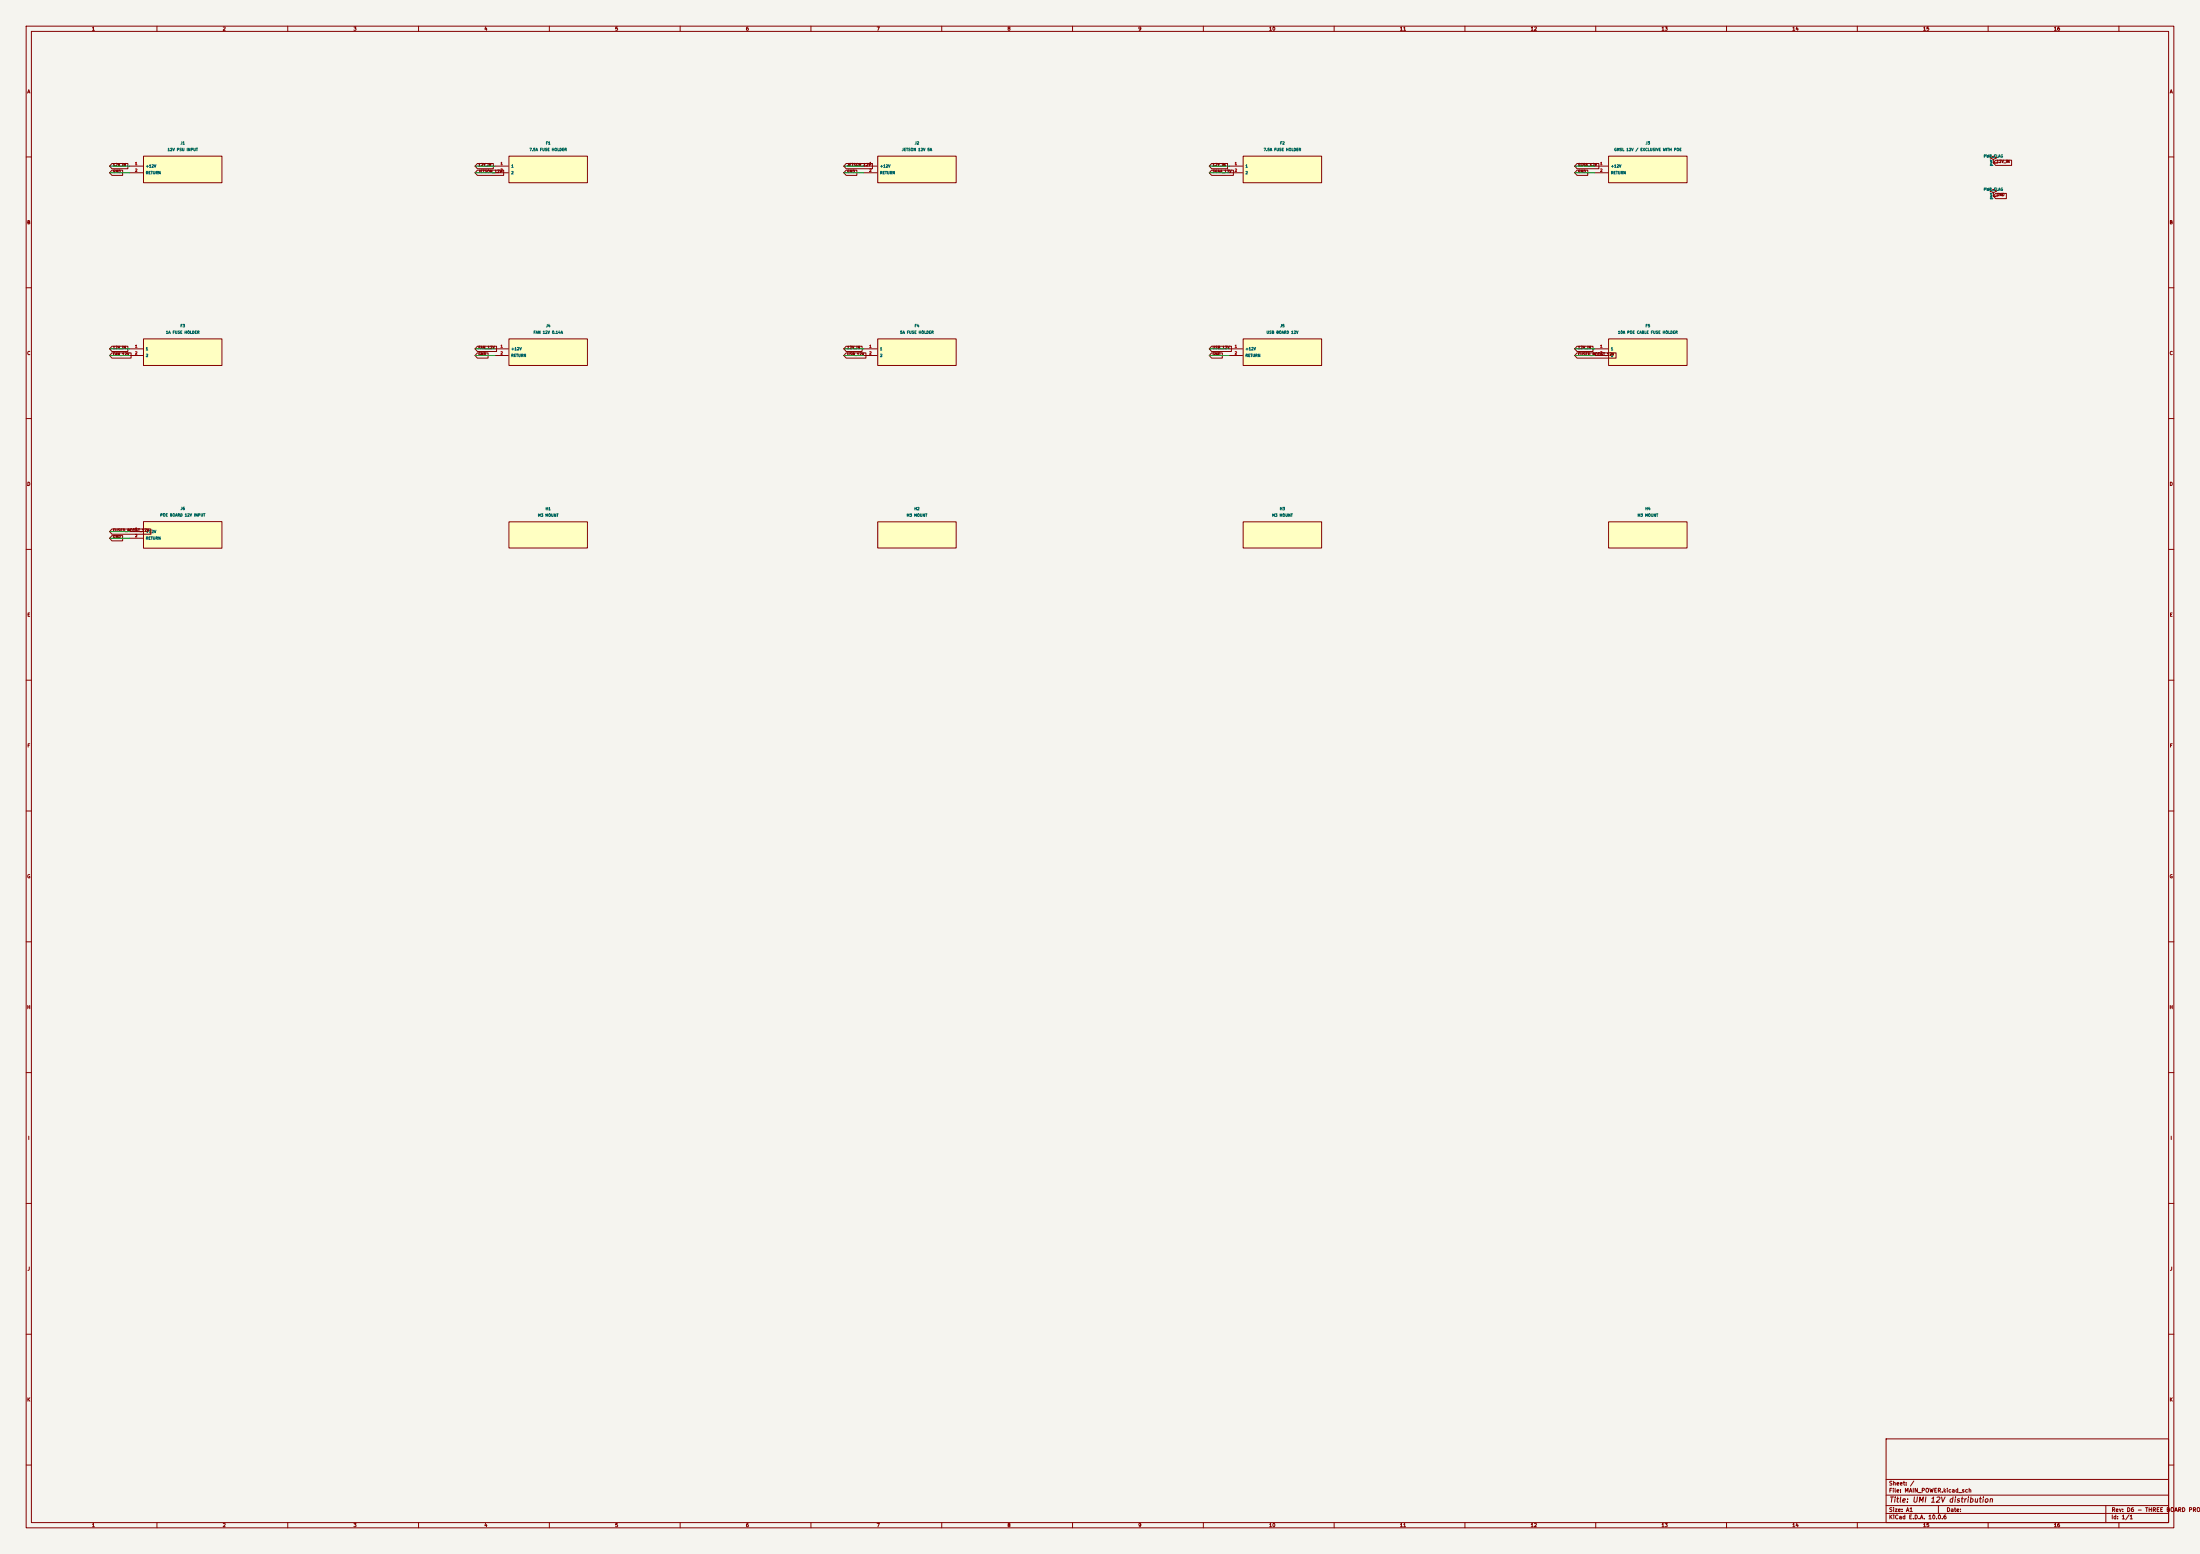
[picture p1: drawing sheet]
(kicad_sch (version 20250114) (generator "eeschema") (paper "A1") (title_block (title "UMI 12V distribution") (rev "D6 - THREE BOARD PROTOTYPE")) (lib_symbols (symbol "UMI:P_J1" (pin_names (offset 1)) (in_bom yes) (on_board yes) (property "Reference" "J1" (at 0 10.08 0) (effects (font (size 1 1)))) (property "Value" "12V PSU INPUT" (at 0 7.58 0) (effects (font (size 1 1)))) (symbol "P_J1_0_1" (rectangle (start -15 5.08) (end 15 -5.08) (stroke (width .254) (type default)) (fill (type background)))) (symbol "P_J1_1_1" (pin passive line (at -20.32 1.27 0) (length 5.08) (name "+12V" (effects (font (size 1 1)))) (number "1" (effects (font (size 1 1))))) (pin passive line (at -20.32 -1.27 0) (length 5.08) (name "RETURN" (effects (font (size 1 1)))) (number "2" (effects (font (size 1 1))))))) (symbol "UMI:P_F1" (pin_names (offset 1)) (in_bom yes) (on_board yes) (property "Reference" "F1" (at 0 10.08 0) (effects (font (size 1 1)))) (property "Value" "7.5A FUSE HOLDER" (at 0 7.58 0) (effects (font (size 1 1)))) (symbol "P_F1_0_1" (rectangle (start -15 5.08) (end 15 -5.08) (stroke (width .254) (type default)) (fill (type background)))) (symbol "P_F1_1_1" (pin passive line (at -20.32 1.27 0) (length 5.08) (name "1" (effects (font (size 1 1)))) (number "1" (effects (font (size 1 1))))) (pin passive line (at -20.32 -1.27 0) (length 5.08) (name "2" (effects (font (size 1 1)))) (number "2" (effects (font (size 1 1))))))) (symbol "UMI:P_J2" (pin_names (offset 1)) (in_bom yes) (on_board yes) (property "Reference" "J2" (at 0 10.08 0) (effects (font (size 1 1)))) (property "Value" "JETSON 12V 5A" (at 0 7.58 0) (effects (font (size 1 1)))) (symbol "P_J2_0_1" (rectangle (start -15 5.08) (end 15 -5.08) (stroke (width .254) (type default)) (fill (type background)))) (symbol "P_J2_1_1" (pin passive line (at -20.32 1.27 0) (length 5.08) (name "+12V" (effects (font (size 1 1)))) (number "1" (effects (font (size 1 1))))) (pin passive line (at -20.32 -1.27 0) (length 5.08) (name "RETURN" (effects (font (size 1 1)))) (number "2" (effects (font (size 1 1))))))) (symbol "UMI:P_F2" (pin_names (offset 1)) (in_bom yes) (on_board yes) (property "Reference" "F2" (at 0 10.08 0) (effects (font (size 1 1)))) (property "Value" "7.5A FUSE HOLDER" (at 0 7.58 0) (effects (font (size 1 1)))) (symbol "P_F2_0_1" (rectangle (start -15 5.08) (end 15 -5.08) (stroke (width .254) (type default)) (fill (type background)))) (symbol "P_F2_1_1" (pin passive line (at -20.32 1.27 0) (length 5.08) (name "1" (effects (font (size 1 1)))) (number "1" (effects (font (size 1 1))))) (pin passive line (at -20.32 -1.27 0) (length 5.08) (name "2" (effects (font (size 1 1)))) (number "2" (effects (font (size 1 1))))))) (symbol "UMI:P_J3" (pin_names (offset 1)) (in_bom yes) (on_board yes) (property "Reference" "J3" (at 0 10.08 0) (effects (font (size 1 1)))) (property "Value" "GMSL 12V / EXCLUSIVE WITH POE" (at 0 7.58 0) (effects (font (size 1 1)))) (symbol "P_J3_0_1" (rectangle (start -15 5.08) (end 15 -5.08) (stroke (width .254) (type default)) (fill (type background)))) (symbol "P_J3_1_1" (pin passive line (at -20.32 1.27 0) (length 5.08) (name "+12V" (effects (font (size 1 1)))) (number "1" (effects (font (size 1 1))))) (pin passive line (at -20.32 -1.27 0) (length 5.08) (name "RETURN" (effects (font (size 1 1)))) (number "2" (effects (font (size 1 1))))))) (symbol "UMI:P_F3" (pin_names (offset 1)) (in_bom yes) (on_board yes) (property "Reference" "F3" (at 0 10.08 0) (effects (font (size 1 1)))) (property "Value" "1A FUSE HOLDER" (at 0 7.58 0) (effects (font (size 1 1)))) (symbol "P_F3_0_1" (rectangle (start -15 5.08) (end 15 -5.08) (stroke (width .254) (type default)) (fill (type background)))) (symbol "P_F3_1_1" (pin passive line (at -20.32 1.27 0) (length 5.08) (name "1" (effects (font (size 1 1)))) (number "1" (effects (font (size 1 1))))) (pin passive line (at -20.32 -1.27 0) (length 5.08) (name "2" (effects (font (size 1 1)))) (number "2" (effects (font (size 1 1))))))) (symbol "UMI:P_J4" (pin_names (offset 1)) (in_bom yes) (on_board yes) (property "Reference" "J4" (at 0 10.08 0) (effects (font (size 1 1)))) (property "Value" "FAN 12V 0.14A" (at 0 7.58 0) (effects (font (size 1 1)))) (symbol "P_J4_0_1" (rectangle (start -15 5.08) (end 15 -5.08) (stroke (width .254) (type default)) (fill (type background)))) (symbol "P_J4_1_1" (pin passive line (at -20.32 1.27 0) (length 5.08) (name "+12V" (effects (font (size 1 1)))) (number "1" (effects (font (size 1 1))))) (pin passive line (at -20.32 -1.27 0) (length 5.08) (name "RETURN" (effects (font (size 1 1)))) (number "2" (effects (font (size 1 1))))))) (symbol "UMI:P_F4" (pin_names (offset 1)) (in_bom yes) (on_board yes) (property "Reference" "F4" (at 0 10.08 0) (effects (font (size 1 1)))) (property "Value" "5A FUSE HOLDER" (at 0 7.58 0) (effects (font (size 1 1)))) (symbol "P_F4_0_1" (rectangle (start -15 5.08) (end 15 -5.08) (stroke (width .254) (type default)) (fill (type background)))) (symbol "P_F4_1_1" (pin passive line (at -20.32 1.27 0) (length 5.08) (name "1" (effects (font (size 1 1)))) (number "1" (effects (font (size 1 1))))) (pin passive line (at -20.32 -1.27 0) (length 5.08) (name "2" (effects (font (size 1 1)))) (number "2" (effects (font (size 1 1))))))) (symbol "UMI:P_J5" (pin_names (offset 1)) (in_bom yes) (on_board yes) (property "Reference" "J5" (at 0 10.08 0) (effects (font (size 1 1)))) (property "Value" "USB BOARD 12V" (at 0 7.58 0) (effects (font (size 1 1)))) (symbol "P_J5_0_1" (rectangle (start -15 5.08) (end 15 -5.08) (stroke (width .254) (type default)) (fill (type background)))) (symbol "P_J5_1_1" (pin passive line (at -20.32 1.27 0) (length 5.08) (name "+12V" (effects (font (size 1 1)))) (number "1" (effects (font (size 1 1))))) (pin passive line (at -20.32 -1.27 0) (length 5.08) (name "RETURN" (effects (font (size 1 1)))) (number "2" (effects (font (size 1 1))))))) (symbol "UMI:P_F5" (pin_names (offset 1)) (in_bom yes) (on_board yes) (property "Reference" "F5" (at 0 10.08 0) (effects (font (size 1 1)))) (property "Value" "10A POE CABLE FUSE HOLDER" (at 0 7.58 0) (effects (font (size 1 1)))) (symbol "P_F5_0_1" (rectangle (start -15 5.08) (end 15 -5.08) (stroke (width .254) (type default)) (fill (type background)))) (symbol "P_F5_1_1" (pin passive line (at -20.32 1.27 0) (length 5.08) (name "1" (effects (font (size 1 1)))) (number "1" (effects (font (size 1 1))))) (pin passive line (at -20.32 -1.27 0) (length 5.08) (name "2" (effects (font (size 1 1)))) (number "2" (effects (font (size 1 1))))))) (symbol "UMI:P_J6" (pin_names (offset 1)) (in_bom yes) (on_board yes) (property "Reference" "J6" (at 0 10.08 0) (effects (font (size 1 1)))) (property "Value" "POE BOARD 12V INPUT" (at 0 7.58 0) (effects (font (size 1 1)))) (symbol "P_J6_0_1" (rectangle (start -15 5.08) (end 15 -5.08) (stroke (width .254) (type default)) (fill (type background)))) (symbol "P_J6_1_1" (pin passive line (at -20.32 1.27 0) (length 5.08) (name "+12V" (effects (font (size 1 1)))) (number "1" (effects (font (size 1 1))))) (pin passive line (at -20.32 -1.27 0) (length 5.08) (name "RETURN" (effects (font (size 1 1)))) (number "2" (effects (font (size 1 1))))))) (symbol "UMI:P_H1" (pin_names (offset 1)) (in_bom no) (on_board yes) (property "Reference" "H1" (at 0 10 0) (effects (font (size 1 1)))) (property "Value" "M3 MOUNT" (at 0 7.5 0) (effects (font (size 1 1)))) (symbol "P_H1_0_1" (rectangle (start -15 5) (end 15 -5) (stroke (width .254) (type default)) (fill (type background)))) (symbol "P_H1_1_1")) (symbol "UMI:P_H2" (pin_names (offset 1)) (in_bom no) (on_board yes) (property "Reference" "H2" (at 0 10 0) (effects (font (size 1 1)))) (property "Value" "M3 MOUNT" (at 0 7.5 0) (effects (font (size 1 1)))) (symbol "P_H2_0_1" (rectangle (start -15 5) (end 15 -5) (stroke (width .254) (type default)) (fill (type background)))) (symbol "P_H2_1_1")) (symbol "UMI:P_H3" (pin_names (offset 1)) (in_bom no) (on_board yes) (property "Reference" "H3" (at 0 10 0) (effects (font (size 1 1)))) (property "Value" "M3 MOUNT" (at 0 7.5 0) (effects (font (size 1 1)))) (symbol "P_H3_0_1" (rectangle (start -15 5) (end 15 -5) (stroke (width .254) (type default)) (fill (type background)))) (symbol "P_H3_1_1")) (symbol "UMI:P_H4" (pin_names (offset 1)) (in_bom no) (on_board yes) (property "Reference" "H4" (at 0 10 0) (effects (font (size 1 1)))) (property "Value" "M3 MOUNT" (at 0 7.5 0) (effects (font (size 1 1)))) (symbol "P_H4_0_1" (rectangle (start -15 5) (end 15 -5) (stroke (width .254) (type default)) (fill (type background)))) (symbol "P_H4_1_1")) (symbol "UMI:PWR_FLAG" (power) (pin_names (offset 0)) (in_bom no) (on_board no) (property "Reference" "#FLG" (at 0 0 0) (effects (font (size 1 1)) hide)) (property "Value" "PWR_FLAG" (at 0 2.54 0) (effects (font (size 1 1)))) (symbol "PWR_FLAG_0_1" (polyline (pts (xy 0 0) (xy 0 1.27) (xy -1.27 1.905) (xy 0 2.54) (xy 1.27 1.905) (xy 0 1.27)) (stroke (width 0) (type default)) (fill (type none)))) (symbol "PWR_FLAG_1_1" (pin power_out line (at 0 0 90) (length 0) (name "pwr" (effects (font (size 1 1)))) (number "1" (effects (font (size 1 1)))))))) (wire (pts (xy 49.53 63.5) (xy 41.91 63.5)) (stroke (width 0) (type default))) (global_label "12V_IN" (shape input) (at 41.91 63.5 0) (effects (font (size 1 1)) (justify left bottom))) (wire (pts (xy 49.53 66.04) (xy 41.91 66.04)) (stroke (width 0) (type default))) (global_label "GND" (shape input) (at 41.91 66.04 0) (effects (font (size 1 1)) (justify left bottom))) (symbol (lib_id "UMI:P_J1") (at 69.85 64.77 0) (unit 1) (in_bom yes) (on_board yes) (dnp no) (property "Reference" "J1" (at 69.85 54.69 0) (effects (font (size 1 1)))) (property "Value" "12V PSU INPUT" (at 69.85 57.19 0) (effects (font (size 1 1)))) (property "Footprint" "UMI_D2:Phoenix_1709681" (at 69.85 64.77 0) (effects (font (size 1 1)) hide)) (property "MPN" "1709681" (at 69.85 64.77 0) (effects (font (size 1 1)) hide))) (wire (pts (xy 189.23 63.5) (xy 181.61 63.5)) (stroke (width 0) (type default))) (global_label "12V_IN" (shape input) (at 181.61 63.5 0) (effects (font (size 1 1)) (justify left bottom))) (wire (pts (xy 189.23 66.04) (xy 181.61 66.04)) (stroke (width 0) (type default))) (global_label "JETSON_12V" (shape input) (at 181.61 66.04 0) (effects (font (size 1 1)) (justify left bottom))) (symbol (lib_id "UMI:P_F1") (at 209.55 64.77 0) (unit 1) (in_bom yes) (on_board yes) (dnp no) (property "Reference" "F1" (at 209.55 54.69 0) (effects (font (size 1 1)))) (property "Value" "7.5A FUSE HOLDER" (at 209.55 57.19 0) (effects (font (size 1 1)))) (property "Footprint" "UMI_D2:FuseHolder_Blade_ATO_Littelfuse_FLR_178.6165" (at 209.55 64.77 0) (effects (font (size 1 1)) hide)) (property "MPN" "178.6165.0002" (at 209.55 64.77 0) (effects (font (size 1 1)) hide))) (wire (pts (xy 330.2 63.5) (xy 322.58 63.5)) (stroke (width 0) (type default))) (global_label "JETSON_12V" (shape input) (at 322.58 63.5 0) (effects (font (size 1 1)) (justify left bottom))) (wire (pts (xy 330.2 66.04) (xy 322.58 66.04)) (stroke (width 0) (type default))) (global_label "GND" (shape input) (at 322.58 66.04 0) (effects (font (size 1 1)) (justify left bottom))) (symbol (lib_id "UMI:P_J2") (at 350.52 64.77 0) (unit 1) (in_bom yes) (on_board yes) (dnp no) (property "Reference" "J2" (at 350.52 54.69 0) (effects (font (size 1 1)))) (property "Value" "JETSON 12V 5A" (at 350.52 57.19 0) (effects (font (size 1 1)))) (property "Footprint" "UMI_D2:JST_VH_B2P-VH_1x02_P3.96mm_Vertical" (at 350.52 64.77 0) (effects (font (size 1 1)) hide)) (property "MPN" "B2P-VH(LF)(SN)" (at 350.52 64.77 0) (effects (font (size 1 1)) hide))) (wire (pts (xy 469.9 63.5) (xy 462.28 63.5)) (stroke (width 0) (type default))) (global_label "12V_IN" (shape input) (at 462.28 63.5 0) (effects (font (size 1 1)) (justify left bottom))) (wire (pts (xy 469.9 66.04) (xy 462.28 66.04)) (stroke (width 0) (type default))) (global_label "SG4A_12V" (shape input) (at 462.28 66.04 0) (effects (font (size 1 1)) (justify left bottom))) (symbol (lib_id "UMI:P_F2") (at 490.22 64.77 0) (unit 1) (in_bom yes) (on_board yes) (dnp no) (property "Reference" "F2" (at 490.22 54.69 0) (effects (font (size 1 1)))) (property "Value" "7.5A FUSE HOLDER" (at 490.22 57.19 0) (effects (font (size 1 1)))) (property "Footprint" "UMI_D2:FuseHolder_Blade_ATO_Littelfuse_FLR_178.6165" (at 490.22 64.77 0) (effects (font (size 1 1)) hide)) (property "MPN" "178.6165.0002" (at 490.22 64.77 0) (effects (font (size 1 1)) hide))) (wire (pts (xy 609.6 63.5) (xy 601.98 63.5)) (stroke (width 0) (type default))) (global_label "SG4A_12V" (shape input) (at 601.98 63.5 0) (effects (font (size 1 1)) (justify left bottom))) (wire (pts (xy 609.6 66.04) (xy 601.98 66.04)) (stroke (width 0) (type default))) (global_label "GND" (shape input) (at 601.98 66.04 0) (effects (font (size 1 1)) (justify left bottom))) (symbol (lib_id "UMI:P_J3") (at 629.92 64.77 0) (unit 1) (in_bom yes) (on_board yes) (dnp no) (property "Reference" "J3" (at 629.92 54.69 0) (effects (font (size 1 1)))) (property "Value" "GMSL 12V / EXCLUSIVE WITH POE" (at 629.92 57.19 0) (effects (font (size 1 1)))) (property "Footprint" "UMI_D2:JST_VH_B2P-VH_1x02_P3.96mm_Vertical" (at 629.92 64.77 0) (effects (font (size 1 1)) hide)) (property "MPN" "B2P-VH(LF)(SN)" (at 629.92 64.77 0) (effects (font (size 1 1)) hide))) (wire (pts (xy 49.53 133.35) (xy 41.91 133.35)) (stroke (width 0) (type default))) (global_label "12V_IN" (shape input) (at 41.91 133.35 0) (effects (font (size 1 1)) (justify left bottom))) (wire (pts (xy 49.53 135.89) (xy 41.91 135.89)) (stroke (width 0) (type default))) (global_label "FAN_12V" (shape input) (at 41.91 135.89 0) (effects (font (size 1 1)) (justify left bottom))) (symbol (lib_id "UMI:P_F3") (at 69.85 134.62 0) (unit 1) (in_bom yes) (on_board yes) (dnp no) (property "Reference" "F3" (at 69.85 124.54 0) (effects (font (size 1 1)))) (property "Value" "1A FUSE HOLDER" (at 69.85 127.04 0) (effects (font (size 1 1)))) (property "Footprint" "UMI_D2:FuseHolder_Blade_ATO_Littelfuse_FLR_178.6165" (at 69.85 134.62 0) (effects (font (size 1 1)) hide)) (property "MPN" "178.6165.0002" (at 69.85 134.62 0) (effects (font (size 1 1)) hide))) (wire (pts (xy 189.23 133.35) (xy 181.61 133.35)) (stroke (width 0) (type default))) (global_label "FAN_12V" (shape input) (at 181.61 133.35 0) (effects (font (size 1 1)) (justify left bottom))) (wire (pts (xy 189.23 135.89) (xy 181.61 135.89)) (stroke (width 0) (type default))) (global_label "GND" (shape input) (at 181.61 135.89 0) (effects (font (size 1 1)) (justify left bottom))) (symbol (lib_id "UMI:P_J4") (at 209.55 134.62 0) (unit 1) (in_bom yes) (on_board yes) (dnp no) (property "Reference" "J4" (at 209.55 124.54 0) (effects (font (size 1 1)))) (property "Value" "FAN 12V 0.14A" (at 209.55 127.04 0) (effects (font (size 1 1)))) (property "Footprint" "UMI_D2:JST_VH_B2P-VH_1x02_P3.96mm_Vertical" (at 209.55 134.62 0) (effects (font (size 1 1)) hide)) (property "MPN" "B2P-VH(LF)(SN)" (at 209.55 134.62 0) (effects (font (size 1 1)) hide))) (wire (pts (xy 330.2 133.35) (xy 322.58 133.35)) (stroke (width 0) (type default))) (global_label "12V_IN" (shape input) (at 322.58 133.35 0) (effects (font (size 1 1)) (justify left bottom))) (wire (pts (xy 330.2 135.89) (xy 322.58 135.89)) (stroke (width 0) (type default))) (global_label "USB_12V" (shape input) (at 322.58 135.89 0) (effects (font (size 1 1)) (justify left bottom))) (symbol (lib_id "UMI:P_F4") (at 350.52 134.62 0) (unit 1) (in_bom yes) (on_board yes) (dnp no) (property "Reference" "F4" (at 350.52 124.54 0) (effects (font (size 1 1)))) (property "Value" "5A FUSE HOLDER" (at 350.52 127.04 0) (effects (font (size 1 1)))) (property "Footprint" "UMI_D2:FuseHolder_Blade_ATO_Littelfuse_FLR_178.6165" (at 350.52 134.62 0) (effects (font (size 1 1)) hide)) (property "MPN" "178.6165.0002" (at 350.52 134.62 0) (effects (font (size 1 1)) hide))) (wire (pts (xy 469.9 133.35) (xy 462.28 133.35)) (stroke (width 0) (type default))) (global_label "USB_12V" (shape input) (at 462.28 133.35 0) (effects (font (size 1 1)) (justify left bottom))) (wire (pts (xy 469.9 135.89) (xy 462.28 135.89)) (stroke (width 0) (type default))) (global_label "GND" (shape input) (at 462.28 135.89 0) (effects (font (size 1 1)) (justify left bottom))) (symbol (lib_id "UMI:P_J5") (at 490.22 134.62 0) (unit 1) (in_bom yes) (on_board yes) (dnp no) (property "Reference" "J5" (at 490.22 124.54 0) (effects (font (size 1 1)))) (property "Value" "USB BOARD 12V" (at 490.22 127.04 0) (effects (font (size 1 1)))) (property "Footprint" "UMI_D2:JST_VH_B2P-VH_1x02_P3.96mm_Vertical" (at 490.22 134.62 0) (effects (font (size 1 1)) hide)) (property "MPN" "B2P-VH(LF)(SN)" (at 490.22 134.62 0) (effects (font (size 1 1)) hide))) (wire (pts (xy 609.6 133.35) (xy 601.98 133.35)) (stroke (width 0) (type default))) (global_label "12V_IN" (shape input) (at 601.98 133.35 0) (effects (font (size 1 1)) (justify left bottom))) (wire (pts (xy 609.6 135.89) (xy 601.98 135.89)) (stroke (width 0) (type default))) (global_label "FUSED_BOOST_12V" (shape input) (at 601.98 135.89 0) (effects (font (size 1 1)) (justify left bottom))) (symbol (lib_id "UMI:P_F5") (at 629.92 134.62 0) (unit 1) (in_bom yes) (on_board yes) (dnp no) (property "Reference" "F5" (at 629.92 124.54 0) (effects (font (size 1 1)))) (property "Value" "10A POE CABLE FUSE HOLDER" (at 629.92 127.04 0) (effects (font (size 1 1)))) (property "Footprint" "UMI_D2:FuseHolder_Blade_ATO_Littelfuse_FLR_178.6165" (at 629.92 134.62 0) (effects (font (size 1 1)) hide)) (property "MPN" "178.6165.0002" (at 629.92 134.62 0) (effects (font (size 1 1)) hide))) (wire (pts (xy 49.53 203.2) (xy 41.91 203.2)) (stroke (width 0) (type default))) (global_label "FUSED_BOOST_12V" (shape input) (at 41.91 203.2 0) (effects (font (size 1 1)) (justify left bottom))) (wire (pts (xy 49.53 205.74) (xy 41.91 205.74)) (stroke (width 0) (type default))) (global_label "GND" (shape input) (at 41.91 205.74 0) (effects (font (size 1 1)) (justify left bottom))) (symbol (lib_id "UMI:P_J6") (at 69.85 204.47 0) (unit 1) (in_bom yes) (on_board yes) (dnp no) (property "Reference" "J6" (at 69.85 194.39 0) (effects (font (size 1 1)))) (property "Value" "POE BOARD 12V INPUT" (at 69.85 196.89 0) (effects (font (size 1 1)))) (property "Footprint" "UMI_D2:JST_VH_B2P-VH_1x02_P3.96mm_Vertical" (at 69.85 204.47 0) (effects (font (size 1 1)) hide)) (property "MPN" "B2P-VH(LF)(SN)" (at 69.85 204.47 0) (effects (font (size 1 1)) hide))) (symbol (lib_id "UMI:P_H1") (at 209.55 204.47 0) (unit 1) (in_bom no) (on_board yes) (dnp no) (property "Reference" "H1" (at 209.55 194.47 0) (effects (font (size 1 1)))) (property "Value" "M3 MOUNT" (at 209.55 196.97 0) (effects (font (size 1 1)))) (property "Footprint" "UMI_D2:MountingHole_4.5mm" (at 209.55 204.47 0) (effects (font (size 1 1)) hide)) (property "MPN" "MECHANICAL - NO PURCHASE" (at 209.55 204.47 0) (effects (font (size 1 1)) hide))) (symbol (lib_id "UMI:P_H2") (at 350.52 204.47 0) (unit 1) (in_bom no) (on_board yes) (dnp no) (property "Reference" "H2" (at 350.52 194.47 0) (effects (font (size 1 1)))) (property "Value" "M3 MOUNT" (at 350.52 196.97 0) (effects (font (size 1 1)))) (property "Footprint" "UMI_D2:MountingHole_4.5mm" (at 350.52 204.47 0) (effects (font (size 1 1)) hide)) (property "MPN" "MECHANICAL - NO PURCHASE" (at 350.52 204.47 0) (effects (font (size 1 1)) hide))) (symbol (lib_id "UMI:P_H3") (at 490.22 204.47 0) (unit 1) (in_bom no) (on_board yes) (dnp no) (property "Reference" "H3" (at 490.22 194.47 0) (effects (font (size 1 1)))) (property "Value" "M3 MOUNT" (at 490.22 196.97 0) (effects (font (size 1 1)))) (property "Footprint" "UMI_D2:MountingHole_4.5mm" (at 490.22 204.47 0) (effects (font (size 1 1)) hide)) (property "MPN" "MECHANICAL - NO PURCHASE" (at 490.22 204.47 0) (effects (font (size 1 1)) hide))) (symbol (lib_id "UMI:P_H4") (at 629.92 204.47 0) (unit 1) (in_bom no) (on_board yes) (dnp no) (property "Reference" "H4" (at 629.92 194.47 0) (effects (font (size 1 1)))) (property "Value" "M3 MOUNT" (at 629.92 196.97 0) (effects (font (size 1 1)))) (property "Footprint" "UMI_D2:MountingHole_4.5mm" (at 629.92 204.47 0) (effects (font (size 1 1)) hide)) (property "MPN" "MECHANICAL - NO PURCHASE" (at 629.92 204.47 0) (effects (font (size 1 1)) hide))) (symbol (lib_id "UMI:PWR_FLAG") (at 762 62.23 0) (unit 1) (in_bom no) (on_board no) (dnp no) (property "Reference" "#FLG001" (at 762 62.23 0) (effects (font (size 1 1)) hide)) (property "Value" "PWR_FLAG" (at 762 59.69 0) (effects (font (size 1 1))))) (global_label "12V_IN" (shape input) (at 762 62.23 0) (effects (font (size 1 1)) (justify left bottom))) (symbol (lib_id "UMI:PWR_FLAG") (at 762 74.93 0) (unit 1) (in_bom no) (on_board no) (dnp no) (property "Reference" "#FLG002" (at 762 74.93 0) (effects (font (size 1 1)) hide)) (property "Value" "PWR_FLAG" (at 762 72.39 0) (effects (font (size 1 1))))) (global_label "GND" (shape input) (at 762 74.93 0) (effects (font (size 1 1)) (justify left bottom))))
